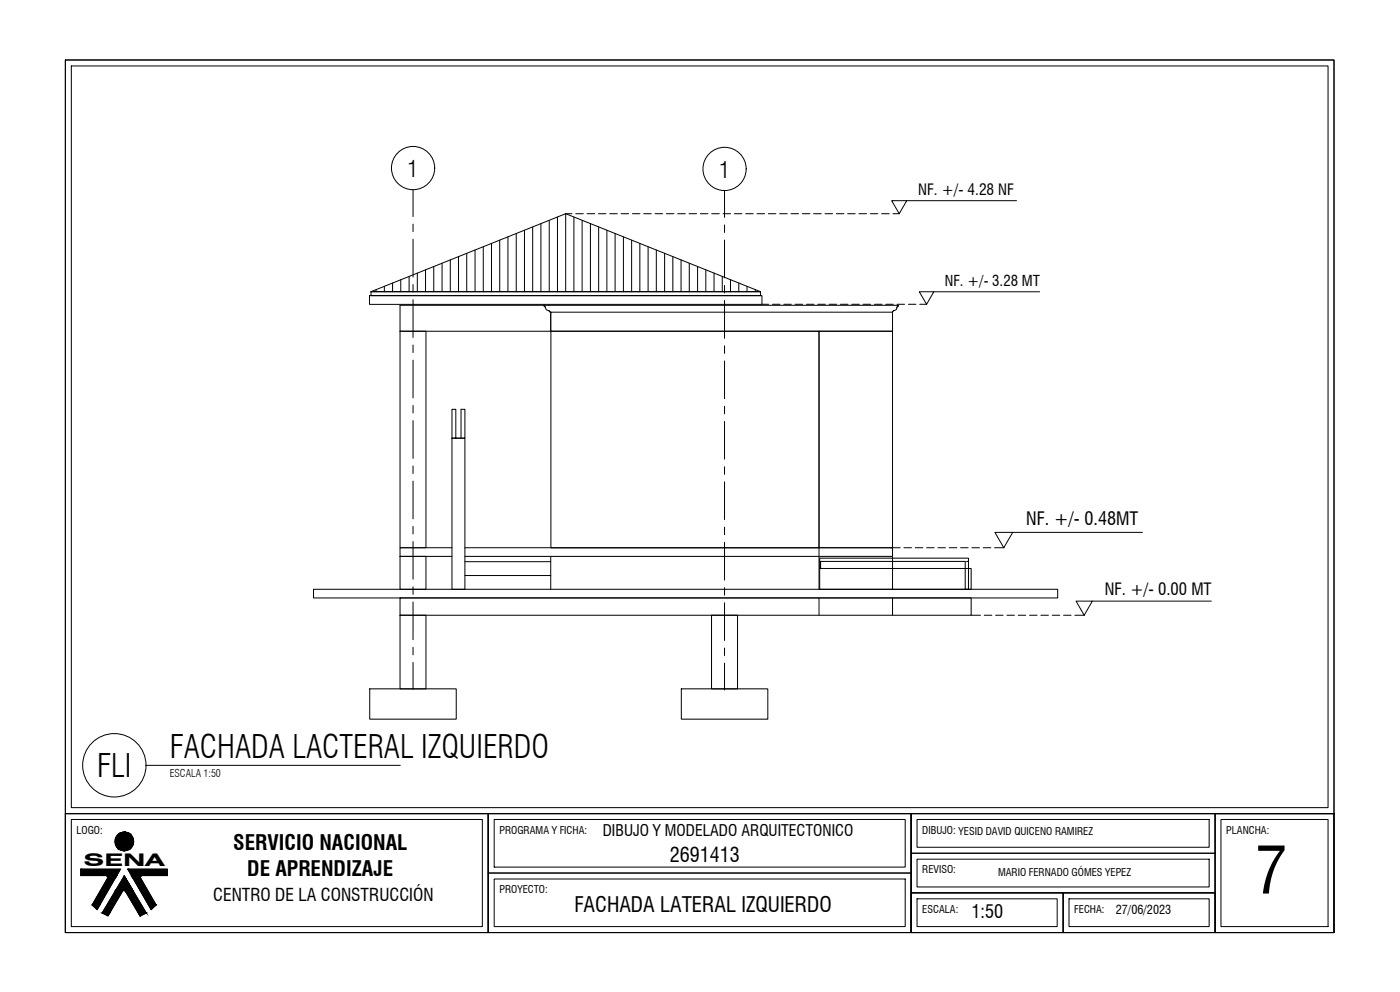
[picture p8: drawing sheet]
<svg xmlns="http://www.w3.org/2000/svg" width="353mm" height="250mm" viewBox="0 0 353 250" stroke-linecap="round" stroke-linejoin="round" font-family="sans-serif">
<!-- layer: A-PLANO 4 -->
<path d="M139 83.5h67.6v54.6h-67.6zM206.6 83.5h18.5v54.6h-18.5zM114 110.5h3.3v38.1h-3.3zM115 110.5v-7.3h-1v7.3h3.3v-7.3h-1v7.3M206.6 138.1v10.5M206.6 150.8v4.3M225.1 140.3v8.3M225.1 150.8v4.3" fill="none" stroke="#000" stroke-width=".25"/>
<!-- layer: A-PLANO 5 -->
<path d="M137.2 77h-36.3v6.5h38v-4.8M138.9 78.7h86.2v4.8h-86.2zM100.9 150.8h144.1v4.3h-144.1zM206.8 140.7h37.5v7.9h-.8v-7h-36.5v1.7h-.2zM243.9 141.6h.1" fill="none" stroke="#000" stroke-width=".25"/>
<!-- layer: A-PLANO 7 -->
<g fill="none" stroke="#000" stroke-width=".25">
<path d="M128.1 59.7v13.8M130.2 58.9v14.6M132.3 58.1v15.4M134.4 57.2v16.3M136.4 56.4v17.1M138.5 55.6v17.9M140.6 54.7v18.8M142.7 53.9v19.6M144.8 54.7v18.8M146.8 55.6v17.9M148.9 56.4v17.1M151 57.2v16.3"/>
<path d="M153.1 58.1v15.4M155.2 58.9v14.6M157.2 59.7v13.8M94.9 73v.5M96.9 72.2v1.3M99 71.4v2.1M101.1 70.5v3M103.2 69.7v3.8M105.3 68.9v4.6M107.3 68v5.5M109.4 67.2v6.3M111.5 66.4v7.1"/>
<path d="M113.6 65.5v8M115.7 64.7v8.8M117.7 63.9v9.6M119.8 63v10.5M121.9 62.2v11.3M124 61.4v12.1M126 60.6v12.9M137.6 77.6l-.2-.4h-.2v-.2h89.5v.2l-.5 .2-.2 .7-.4 .2M137.6 77.6l.2 .5 .5 .2M138.3 78.3l.6 .4M138.3 77h.1M159.3 60.6v12.9"/>
<path d="M161.4 61.4v12.1M163.5 62.2v11.3M165.5 63v10.5M167.6 63.9v9.6M169.7 64.7v8.8M171.8 65.5v8M173.9 66.4v7.1M176 67.2v6.3M178 68v5.5M180.1 68.8v4.7M182.2 69.7v3.8M184.3 70.5v3"/>
<path d="M186.4 71.3v2.2M188.4 72.2v1.3M190.5 73v.5M225.6 78.3l-.5 .2v.2M225.6 77h.1M114 138.1h-13.1v2.2h13.1M117.3 138.1h107.8v2.2h-107.8M117.3 145.1h21.6v3.5M138.9 140.3v1.3h-21.6M138.9 141.6v3.5"/>
</g>
<!-- layer: A-PLANO 2 -->
<path d="M93.2 74.5h99v2.2h-99zM79.1 148.6h187.7v2.2h-187.7zM93.3 173.7h21.8v7.6h-21.8zM171.9 173.7h21.8v7.6h-21.8z" fill="none" stroke="#000" stroke-width=".25"/>
<!-- layer: A-PLANO 3 -->
<path d="M100.9 83.5h6.5v54.6h-6.5zM100.9 155.1h6.5v18.6h-6.5zM100.9 140.3h6.5v8.3h-6.5zM179.5 155.1h6.5v18.6h-6.5z" fill="none" stroke="#000" stroke-width=".25"/>
<!-- layer: A-PLANO 6 -->
<path d="M93.6 73.5h98.2v1h-98.2zM93.6 73.5l49.1-19.6 49.1 19.6zM206.8 143.3h38.2v5.3h-38.2z" fill="none" stroke="#000" stroke-width=".25"/>
<!-- layer: A-EJES -->
<g fill="none" stroke="#000" stroke-width=".25">
<path d="M104.2 47.9v6.7M104.2 56.5v1.9M182.8 48v6.8M182.8 56.7v1.9M104.2 60.3v9.5M104.2 71.7v2M104.2 75.6v9.5M182.8 60.5v9.6M182.8 72v1.9M182.8 75.8v9.5M104.2 87v1.9M104.2 90.8v9.5"/>
<path d="M182.8 87.2v1.9M182.8 91v9.5M104.2 102.2v1.9M104.2 106.1v9.5M104.2 117.5v1.9M182.8 102.4v1.9M182.8 106.2v9.6M182.8 117.7v1.9M104.2 121.3v9.5M104.2 132.7v1.9M104.2 136.5v9.6M182.8 121.5v9.5"/>
<path d="M182.8 132.9v1.9M182.8 136.7v9.6M104.2 148v1.9M104.2 151.8v9.5M182.8 148.2v1.9M182.8 152v9.5M104.2 163.2v1.9M104.2 167v6.8M182.8 163.4v1.9M182.8 167.2v6.8"/>
<circle cx="104.2" cy="42.4" r="5.5"/>
<circle cx="182.8" cy="42.6" r="5.5"/>
</g>
<!-- layer: A-SIMB -->
<g fill="none" stroke="#000" stroke-width=".25">
<path d="M224.9 50.6h3.8l-1.9 3.3zM228.7 50.6h27.7M231.9 73.6h3.6l-1.8 3.1zM235.5 73.6h26.7M251 134.2h4.4l-2.2 3.9zM255.4 134.2h32.8M271.4 151.6h4.1l-2 3.5zM275.5 151.6h30M36.8 193h64.2"/>
<circle cx="28.8" cy="193" r="8"/>
</g>
<!-- layer: A-PROY -->
<g fill="none" stroke="#000" stroke-width=".25">
<path d="M142.7 53.9h1.6M145.2 53.9h1.9M148.1 53.9h1.9M150.9 53.9h1.9M153.8 53.9h1.9M156.7 53.9h1.9M159.5 53.9h1.9M162.4 53.9h1.9M165.2 53.9h1.9M168.1 53.9h1.9M170.9 53.9h1.9M173.8 53.9h1.9"/>
<path d="M176.7 53.9h1.9M179.5 53.9h1.9M182.4 53.9h1.9M185.2 53.9h1.9M188.1 53.9h1.9M190.9 53.9h1.9M193.8 53.9h1.9M196.7 53.9h1.9M199.5 53.9h1.9M202.4 53.9h1.9M205.2 53.9h1.9M208.1 53.9h1.9"/>
<path d="M210.9 53.9h2M213.8 53.9h1.9M216.7 53.9h1.9M219.5 53.9h1.9M222.4 53.9h1.9M225.2 53.9h1.6M192.2 76.7h1.7M194.8 76.7h1.9M197.7 76.7h1.9M200.6 76.7h1.9M203.4 76.7h1.9M206.3 76.7h1.9"/>
<path d="M209.1 76.7h1.9M212 76.7h1.9M214.8 76.7h1.9M217.7 76.7h1.9M220.6 76.7h1.9M223.4 76.7h1.9M226.3 76.7h1.9M229.1 76.7h1.9M232 76.7h1.7M224.7 138.1h2.4M228 138.1h1.9M230.9 138.1h1.9"/>
<path d="M233.7 138.1h1.9M236.6 138.1h1.9M239.4 138.1h1.9M242.3 138.1h1.9M245.2 138.1h1.9M248 138.1h1.9M250.9 138.1h2.3M245 155.1h2.3M248.3 155.1h1.9M251.1 155.1h1.9M254 155.1h1.9M256.8 155.1h1.9"/>
<path d="M259.7 155.1h1.9M262.6 155.1h1.9M265.4 155.1h1.9M268.3 155.1h1.9M271.1 155.1h2.4"/>
</g>
<!-- layer: A-ROTULO-Y.GALINDO -->
<g fill="none" stroke="#000" stroke-width=".25">
<path d="M16.5 15.1h320v190h-320zM16.5 15.1h320v220h-320zM16.5 205.1h106.6v30h-106.6zM123.1 205.1h106.7v30h-106.7zM123.1 205.1h106.7v15h-106.7zM229.8 205.1h106.7v30h-106.7zM229.8 205.1h76.7v10h-76.7zM229.8 215.1h76.7v10h-76.7zM229.8 205.1v30M306.5 205.1h30v30h-30zM306.5 205.1v30h30M306.5 205.1h30v30"/>
<path d="M123.1 220.1h106.7v15h-106.7zM229.8 225.1h76.7v10h-76.7zM229.8 225.1h38.4v10h-38.4zM268.2 225.1h38.3v10h-38.3zM268.2 225.1v10"/>
</g>
<!-- layer: A-MARGEN2-Y.GALINDOO -->
<path d="M18 16.6h317v187h-317zM18 206.6h103.7v27h-103.7zM124.7 206.6h103.6v12h-103.6zM231.3 206.6h73.7v7h-73.7zM231.3 216.6h73.7v7h-73.7zM308 206.6h27v27h-27zM124.7 221.6h103.6v12h-103.6zM231.3 226.6h35.4v7h-35.4zM269.6 226.6h35.4v7h-35.4z" fill="none" stroke="#000" stroke-width=".25"/>
<!-- layer: A-EMET-CERC -->
<path d="M16.5 205.1h320" fill="none" stroke="#000" stroke-width=".25"/>
<!-- layer: 0 -->
<path d="M27.2 221.3v-.4l-.4-.1h-6.4v-1.6h10l-5.9 10.2-1.3-1.2 4-6.9M31.6 224.7l-.3-.2-.4 .2-3.7 6.2-1.4-.7 5.5-9.4 5.6 9.4-1.6 .8-3.7-6.3M35.4 221.3l.1-.4 .3-.1h6.4v-1.6h-10l5.9 10.2 1.3-1.2-4-6.9" fill="none" stroke="#000" stroke-width=".25"/>
<!-- layer: A-LOGO-Y.GALINDO -->
<g fill="#000" stroke="#000" stroke-width=".25">
<path d="M23.2 228.2h2l-.7 1.2zM25.8 230.2h1.9l-.5 .7zM33.5 221.3h1.9l4 6.9zM34.9 230.2l.5 .7zM34.9 230.2h2l-1.5 .7z"/>
<path d="M20.4 219.2l9 1.6 1-1.6zM20.4 219.2l9 1.6h-9z"/>
<path d="M31.2 209.8l.7 .1zM30.8 209.9h1.1z"/>
<path d="M30.8 209.9l1.4 .1zM30.5 210h1.7z"/>
<path d="M30.8 214.5h1.1zM30.8 214.5h.7z"/>
<path d="M30.5 210l2 .1zM30.2 210.1l.3-.1 2 .1z"/>
<path d="M30.5 214.3h1.7zM30.5 214.3l1.4 .2z"/>
<path d="M30.2 210.1l2.6 .2-.3-.2zM29.9 210.3l.3-.2 2.6 .2z"/>
<path d="M30.2 214.2l2 .1 .3-.1zM30.2 214.2l2 .1z"/>
<path d="M29.9 210.3l3.2 .3-.3-.3zM29.6 210.6l.3-.3 3.2 .3z"/>
<path d="M29.9 214l2.6 .2 .3-.2zM29.9 214l2.6 .2h-2.3z"/>
<path d="M29.6 210.6l3.7 .2-.2-.2zM29.6 210.6l3.7 .2h-3.9z"/>
<path d="M29.6 213.8l3.2 .2 .3-.2zM29.6 213.8l3.2 .2h-2.9z"/>
<path d="M29.4 210.8l4.1 .4-.2-.4zM29.4 210.8l4.1 .4h-4.3z"/>
<path d="M29.4 213.5l3.7 .3 .2-.3zM29.4 213.5l3.7 .3h-3.5z"/>
<path d="M29.2 211.2l4.4 .3-.1-.3zM29.2 211.2l4.4 .3h-4.5z"/>
<path d="M29.2 213.2l4.1 .3 .2-.3zM29.2 213.2l4.1 .3h-3.9z"/>
<path d="M29.1 211.5l4.6 .3-.1-.3zM29.1 211.5l4.6 .3h-4.7z"/>
<path d="M29.1 212.9l4.4 .3 .1-.3zM29.1 212.9l4.4 .3h-4.3z"/>
<path d="M29 211.8l4.7 .4v-.4zM29 211.8l4.7 .4h-4.7z"/>
<path d="M29 212.5l4.6 .4 .1-.4zM29 212.5l4.6 .4h-4.5z"/>
<path d="M29 212.2l4.7 .3v-.3zM29 212.2l4.7 .3h-4.7z"/>
<path d="M32.2 219.2l10 1.6v-1.6zM32.2 219.2l10 1.6h-9z"/>
<path d="M27.2 221.3l-2 6.9 3.9-6.9zM27.2 221.3l-2 6.9h-2z"/>
<path d="M27.2 221.2h2zM27.2 221.2l1.9 .1z"/>
<path d="M27.2 221.2h2zM27.2 221.2h2z"/>
<path d="M27.2 221.1h2.1zM27.2 221.1l2 .1z"/>
<path d="M27.2 221h2.1zM27.2 221l2.1 .1z"/>
<path d="M27.2 220.9h2.1zM27.2 220.9l2.1 .1z"/>
<path d="M27.1 220.9h2.3zM27.1 220.9h2.2z"/>
<path d="M27.1 220.8h2.3zM27.1 220.8l2.3 .1z"/>
<path d="M27 220.8h2.4zM27 220.8h2.4z"/>
<path d="M26.8 220.8h2.6zM26.8 220.8h2.6z"/>
<path d="M26.9 220.8h2.5zM26.9 220.8h2.5z"/>
<path d="M29 224.7l-1.3 5.5 3.2-5.5zM29 224.7l-1.3 5.5h-1.9z"/>
<path d="M29.1 224.6h1.9zM29.1 224.6l1.8 .1z"/>
<path d="M29.1 224.6h1.9zM29.1 224.6h1.9z"/>
<path d="M29.1 224.5h2zM29.1 224.5l1.9 .1z"/>
<path d="M29.1 224.5h2.1zM29.1 224.5h2.1z"/>
<path d="M29.1 224.5h2.1zM29.1 224.5h2z"/>
<path d="M29.2 224.5h2.1zM29.1 224.5h2.1z"/>
<path d="M31.3 220.9l2.2 3.6zM31.3 220.9l2.2 3.6h-4.3z"/>
<path d="M33.5 221.3l3.9 6.9h2zM37.4 228.2h2l-1.3 1.2z"/>
<path d="M31.3 224.5h2.2zM31.3 224.5h2.2z"/>
<path d="M31.3 224.5h2.2zM31.3 224.5h2.2z"/>
<path d="M31.4 224.5l2.1 .1zM31.4 224.5l2.1 .1z"/>
<path d="M31.5 224.6h2.1zM31.5 224.6h2.1z"/>
<path d="M31.6 224.6l2 .1zM31.6 224.6l2 .1z"/>
<path d="M31.6 224.7l5.3 5.5-3.3-5.5zM31.6 224.7l5.3 5.5h-2z"/>
<path d="M33.4 221.2h2zM33.4 221.2h2z"/>
<path d="M33.3 221.1h2.1zM33.3 221.1l2.1 .1z"/>
<path d="M33.4 221.2l2 .1zM33.4 221.2l2 .1z"/>
<path d="M33.3 221h2.1zM33.3 221l2.1 .1z"/>
<path d="M33.3 220.9h2.2zM33.3 220.9l2.1 .1z"/>
<path d="M33.2 220.9h2.3zM33.2 220.9h2.3z"/>
<path d="M33.2 220.8h2.4zM33.2 220.8l2.3 .1z"/>
<path d="M33.2 220.8h2.4zM33.2 220.8h2.4z"/>
<path d="M33.2 220.8h2.5zM33.2 220.8h2.4z"/>
<path d="M33.2 220.8h2.6zM33.2 220.8h2.5z"/>
</g>
<text font-size="16.3" x="316.6" y="225.3">7</text>
<g font-size="8.1">
<text x="42.8" y="191.1">FACHADA LACTERAL IZQUIERDO</text>
<text x="24.5" y="196">FLI</text>
</g>
<g font-size="5.9">
<text x="102.8" y="44.6">1</text>
<text x="181.4" y="44.8">1</text>
</g>
<g font-size="5.3">
<text x="58.8" y="214.2">SERVICIO NACIONAL</text>
<text x="62.4" y="220.9">DE APRENDIZAJE</text>
<text x="144.9" y="230">FACHADA LATERAL IZQUIERDO</text>
</g>
<text font-size="5.1" x="169" y="217.2">2691413</text>
<g font-size="4.6">
<text x="258.9" y="132.5">NF. +/- 0.48MT</text>
<text x="245" y="231.4">1:50</text>
</g>
<g font-size="4.4">
<text x="21.1" y="218.3">SENA</text>
<text x="53.8" y="227.3">CENTRO DE LA CONSTRUCCIÓN</text>
</g>
<text font-size="4.2" x="278.7" y="150">NF. +/- 0.00 MT</text>
<text font-size="4" x="152" y="210.7">DIBUJO Y MODELADO ARQUITECTONICO</text>
<text font-size="3.9" x="231.6" y="49.2">NF. +/- 4.28 NF</text>
<text font-size="3.7" x="238.3" y="72.2">NF. +/- 3.28 MT</text>
<text font-size="3.1" x="281.5" y="230.6">27/06/2023</text>
<g font-size="2.7">
<text x="42.8" y="196">ESCALA 1:50</text>
<text x="19.3" y="210.2">LOGO:</text>
<text x="126" y="210.2">PROGRAMA Y FICHA:</text>
<text x="232.6" y="210.2">DIBUJO: YESID DAVID QUICENO RAMIREZ</text>
<text x="309.3" y="210.2">PLANCHA:</text>
<text x="232.6" y="220.2">REVISO:</text>
<text x="251.7" y="220.9">MARIO FERNADO GÓMES YEPEZ</text>
<text x="126" y="225.2">PROYECTO:</text>
<text x="232.6" y="230.2">ESCALA:</text>
<text x="271" y="230.2">FECHA:</text>
</g>
</svg>
